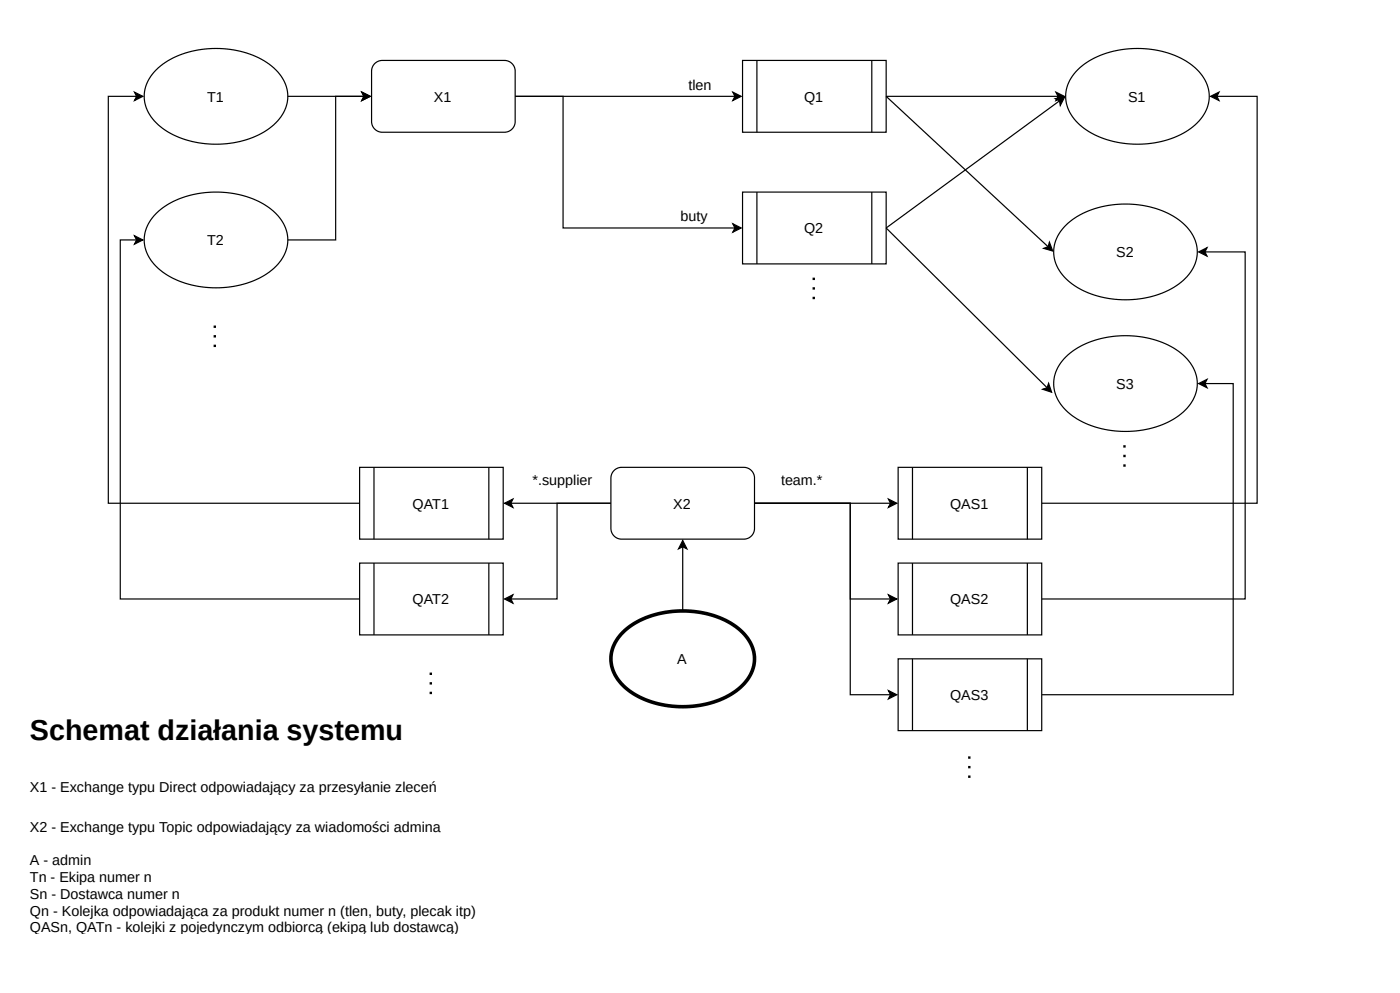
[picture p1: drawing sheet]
<svg xmlns="http://www.w3.org/2000/svg" width="297mm" height="211mm" viewBox="0 0 297 211" stroke-linecap="round" stroke-linejoin="round" font-family="sans-serif">
<path d="M33.2 14.8a19.3 19.3 0 0 1 16-4.3 14.9 14.9 0 0 1 10.8 6.3 7.6 7.6 0 0 1-2.4 10.1 20.8 20.8 0 0 1-19.3 2.4 11.3 11.3 0 0 1-7.5-7.4 7.7 7.7 0 0 1 2.4-7.1zM76.8 19.5l1.7 .9-1.7 .9 .4-.9zM77.2 20.4h-6v30.5h-10.1" fill="none" stroke="#000" stroke-width=".25"/>
<path d="M76.8 19.5l1.7 .9-1.7 .9 .4-.9z" fill="#000"/>
<path d="M33.2 45.3a19.3 19.3 0 0 1 16-4.3 14.9 14.9 0 0 1 10.8 6.2 7.6 7.6 0 0 1-2.4 10.1 20.8 20.8 0 0 1-19.3 2.4 11.3 11.3 0 0 1-7.5-7.3 7.7 7.7 0 0 1 2.4-7.1z" fill="#fff"/>
<path d="M33.2 45.3a19.3 19.3 0 0 1 16-4.3 14.9 14.9 0 0 1 10.8 6.2 7.6 7.6 0 0 1-2.4 10.1 20.8 20.8 0 0 1-19.3 2.4 11.3 11.3 0 0 1-7.5-7.3 7.7 7.7 0 0 1 2.4-7.1z" fill="none" stroke="#000" stroke-width=".25"/>
<path d="M45.3 73.1h.5v.5h-.5zM45.3 71.1h.5v.5h-.5zM45.3 69.1h.5v.5h-.5z" fill="#000"/>
<path d="M132.2 134.1a19.3 19.3 0 0 1 16-4.2 14.9 14.9 0 0 1 10.9 6.2 7.6 7.6 0 0 1-2.5 10.1 20.8 20.8 0 0 1-19.3 2.4 11.3 11.3 0 0 1-7.5-7.3 7.7 7.7 0 0 1 2.4-7.2z" fill="#fff"/>
<path d="M132.2 134.1a19.3 19.3 0 0 1 16-4.2 14.9 14.9 0 0 1 10.9 6.2 7.6 7.6 0 0 1-2.5 10.1 20.8 20.8 0 0 1-19.3 2.4 11.3 11.3 0 0 1-7.5-7.3 7.7 7.7 0 0 1 2.4-7.2z" fill="none" stroke="#000" stroke-width=".76" stroke-linecap="butt"/>
<path d="M107 106.8l1.8-.9-.4 .9 .4 .8zM108.4 106.8h21.2h-11.4v20.3h-9.8M160.1 106.8h20.3v20.3h8.5M160.1 106.8h20.3v40.6h8.5M160.1 106.8h28.8M188.5 105.9l1.8 .9-1.8 .8 .4-.8zM107 127.1l1.8-.9-.4 .9 .4 .9zM188.5 126.2l1.8 .9-1.8 .9 .4-.9zM188.5 146.5l1.8 .9-1.8 .9 .4-.9z" fill="none" stroke="#000" stroke-width=".25"/>
<path d="M107 106.8l1.8-.9-.4 .9 .4 .8zM188.5 105.9l1.8 .9-1.8 .8 .4-.8zM107 127.1l1.8-.9-.4 .9 .4 .9zM188.5 126.2l1.8 .9-1.8 .9 .4-.9zM188.5 146.5l1.8 .9-1.8 .9 .4-.9z" fill="#000"/>
<path d="M130.3 99.8l.7-.5 .9-.2h25.9a2.28 2.28 0 0 1 2.3 2.3v10.7a2.28 2.28 0 0 1-2.3 2.3h-25.9a2.28 2.28 0 0 1-2.3-2.3v-10.8l.2-.9z" fill="#fff"/>
<path d="M155.5 19.5l1.7 .9-1.7 .9 .4-.9zM155.9 20.4h-46.6h10.2v28h36.4M155.5 47.5l1.7 .9-1.7 .9 .4-.9zM130.3 99.8l.7-.5 .9-.2h25.9a2.28 2.28 0 0 1 2.3 2.3v10.7a2.28 2.28 0 0 1-2.3 2.3h-25.9a2.28 2.28 0 0 1-2.3-2.3v-10.8l.2-.9z" fill="none" stroke="#000" stroke-width=".25"/>
<path d="M155.5 19.5l1.7 .9-1.7 .9 .4-.9zM155.5 47.5l1.7 .9-1.7 .9 .4-.9z" fill="#000"/>
<path d="M79.5 13.5l.7-.5 .9-.2h25.9a2.28 2.28 0 0 1 2.3 2.3v10.7a2.28 2.28 0 0 1-2.3 2.3h-25.9a2.28 2.28 0 0 1-2.3-2.3v-10.8l.3-.9z" fill="#fff"/>
<path d="M76.8 19.5l1.7 .9-1.7 .9 .4-.9zM79.5 13.5l.7-.5 .9-.2h25.9a2.28 2.28 0 0 1 2.3 2.3v10.7a2.28 2.28 0 0 1-2.3 2.3h-25.9a2.28 2.28 0 0 1-2.3-2.3v-10.8l.3-.9zM61.1 20.4h16.1M144.8 114.7l.9 1.7-.9-.4-.9 .4zM144.8 116v13.6" fill="none" stroke="#000" stroke-width=".25"/>
<path d="M76.8 19.5l1.7 .9-1.7 .9 .4-.9zM144.8 114.7l.9 1.7-.9-.4-.9 .4z" fill="#000"/>
<path d="M228.6 14.8a19.3 19.3 0 0 1 16-4.3 14.9 14.9 0 0 1 10.9 6.3 7.6 7.6 0 0 1-2.4 10.1 20.8 20.8 0 0 1-19.3 2.4 11.3 11.3 0 0 1-7.6-7.4 7.7 7.7 0 0 1 2.4-7.1z" fill="#fff"/>
<path d="M228.6 14.8a19.3 19.3 0 0 1 16-4.3 14.9 14.9 0 0 1 10.9 6.3 7.6 7.6 0 0 1-2.4 10.1 20.8 20.8 0 0 1-19.3 2.4 11.3 11.3 0 0 1-7.6-7.4 7.7 7.7 0 0 1 2.4-7.1z" fill="none" stroke="#000" stroke-width=".25"/>
<path d="M226.1 75.7a19.3 19.3 0 0 1 16-4.2 14.9 14.9 0 0 1 10.9 6.2 7.6 7.6 0 0 1-2.5 10.1 20.8 20.8 0 0 1-19.2 2.4 11.3 11.3 0 0 1-7.6-7.3 7.7 7.7 0 0 1 2.4-7.2z" fill="#fff"/>
<path d="M226.1 75.7a19.3 19.3 0 0 1 16-4.2 14.9 14.9 0 0 1 10.9 6.2 7.6 7.6 0 0 1-2.5 10.1 20.8 20.8 0 0 1-19.2 2.4 11.3 11.3 0 0 1-7.6-7.3 7.7 7.7 0 0 1 2.4-7.2z" fill="none" stroke="#000" stroke-width=".25"/>
<path d="M226.1 47.8a19.3 19.3 0 0 1 16-4.3 14.9 14.9 0 0 1 10.9 6.3 7.6 7.6 0 0 1-2.5 10.1 20.8 20.8 0 0 1-19.2 2.4 11.3 11.3 0 0 1-7.6-7.4 7.7 7.7 0 0 1 2.4-7.1z" fill="#fff"/>
<path d="M226.1 47.8a19.3 19.3 0 0 1 16-4.3 14.9 14.9 0 0 1 10.9 6.3 7.6 7.6 0 0 1-2.5 10.1 20.8 20.8 0 0 1-19.2 2.4 11.3 11.3 0 0 1-7.6-7.4 7.7 7.7 0 0 1 2.4-7.1z" fill="none" stroke="#000" stroke-width=".25"/>
<path d="M157.5 12.8h30.5v15.3h-30.5z" fill="#fff"/>
<path d="M157.5 12.8h30.5v15.3h-30.5zM160.6 12.8v15.3M185 12.8v15.3M254.3 53.4l1.8-.8-.5 .8 .5 .9zM255.6 53.4h8.6v73.7h-43.2" fill="none" stroke="#000" stroke-width=".25"/>
<path d="M254.3 53.4l1.8-.8-.5 .8 .5 .9z" fill="#000"/>
<path d="M190.5 119.5h30.5v15.2h-30.5z" fill="#fff"/>
<path d="M190.5 119.5h30.5v15.2h-30.5zM193.6 119.5v15.2M218 119.5v15.2" fill="none" stroke="#000" stroke-width=".25"/>
<path d="M157.5 40.7h30.5v15.3h-30.5z" fill="#fff"/>
<path d="M224 19.5l1.8 .9-1.8 .9 .5-.9zM223.9 20.9l2-.3-1 1.8-.1-1zM224.5 20.4h-36.5l34.4 31.9M224.8 21.4l-36.8 27 34.1 33.9M157.5 40.7h30.5v15.3h-30.5zM160.6 40.7v15.3M185 40.7v15.3M222.6 51.4l.7 1.8-1.9-.5 1-.4zM222.5 81.3l.6 1.9-1.9-.6 .9-.3zM254.3 81.4l1.8-.9-.5 .9 .5 .9zM255.6 81.4h6v66h-40.6" fill="none" stroke="#000" stroke-width=".25"/>
<path d="M224 19.5l1.8 .9-1.8 .9 .5-.9zM223.9 20.9l2-.3-1 1.8-.1-1zM222.6 51.4l.7 1.8-1.9-.5 1-.4zM222.5 81.3l.6 1.9-1.9-.6 .9-.3zM254.3 81.4l1.8-.9-.5 .9 .5 .9z" fill="#000"/>
<path d="M190.5 139.8h30.5v15.2h-30.5z" fill="#fff"/>
<path d="M256.8 20.4l1.8-.9-.4 .9 .4 .9zM258.2 20.4h8.5v86.4h-45.7M190.5 139.8h30.5v15.2h-30.5zM193.6 139.8v15.2M218 139.8v15.2" fill="none" stroke="#000" stroke-width=".25"/>
<path d="M256.8 20.4l1.8-.9-.4 .9 .4 .9z" fill="#000"/>
<path d="M190.5 99.1h30.5v15.3h-30.5z" fill="#fff"/>
<path d="M28.5 19.5l1.8 .9-1.8 .9 .5-.9zM29 20.4h-6v86.4h53.3M190.5 99.1h30.5v15.3h-30.5zM193.6 99.1v15.3M218 99.1v15.3" fill="none" stroke="#000" stroke-width=".25"/>
<path d="M28.5 19.5l1.8 .9-1.8 .9 .5-.9z" fill="#000"/>
<path d="M76.3 99.1h30.5v15.3h-30.5z" fill="#fff"/>
<path d="M28.5 50l1.8 .9-1.8 .9 .5-.9zM29 50.9h-3.5v76.2h50.8M76.3 99.1h30.5v15.3h-30.5zM79.3 99.1v15.3M103.7 99.1v15.3" fill="none" stroke="#000" stroke-width=".25"/>
<path d="M28.5 50l1.8 .9-1.8 .9 .5-.9z" fill="#000"/>
<path d="M76.3 119.5h30.5v15.2h-30.5z" fill="#fff"/>
<path d="M76.3 119.5h30.5v15.2h-30.5zM79.3 119.5v15.2M103.7 119.5v15.2" fill="none" stroke="#000" stroke-width=".25"/>
<g fill="#000">
<path d="M172.4 63h.5v.5h-.5zM172.4 60.9h.5v.5h-.5zM172.4 58.9h.5v.5h-.5z"/>
<path d="M238.3 98.5h.5v.5h-.5zM238.3 96.5h.5v.5h-.5zM238.3 94.4h.5v.6h-.5z"/>
<path d="M91.1 146.7h.6v.6h-.6zM91.1 144.7h.6v.5h-.6zM91.1 142.7h.6v.5h-.6z"/>
<path d="M205.4 164.5h.5v.5h-.5zM205.4 162.5h.5v.5h-.5zM205.4 160.5h.5v.5h-.5z"/>
</g>
<text font-size="6.1" x="6.3" y="156.9">Schemat działania systemu</text>
<g font-size="3">
<text x="43.9" y="21.6">T1</text>
<text x="92.1" y="21.6">X1</text>
<text x="146.1" y="19">tlen</text>
<text x="170.6" y="21.6">Q1</text>
<text x="239.3" y="21.6">S1</text>
<text x="144.4" y="47">buty</text>
<text x="43.9" y="52">T2</text>
<text x="170.6" y="49.5">Q2</text>
<text x="236.8" y="54.6">S2</text>
<text x="236.8" y="82.5">S3</text>
<text x="87.5" y="107.9">QAT1</text>
<text x="113" y="102.8">*.supplier</text>
<text x="142.8" y="107.9">X2</text>
<text x="165.7" y="102.8">team.*</text>
<text x="201.6" y="107.9">QAS1</text>
<text x="87.5" y="128.2">QAT2</text>
<text x="201.6" y="128.2">QAS2</text>
<text x="143.7" y="140.9">A</text>
<text x="201.6" y="148.5">QAS3</text>
<text x="6.3" y="168.1">X1 - Exchange typu Direct odpowiadający za przesyłanie zleceń</text>
<text x="6.3" y="176.4">X2 - Exchange typu Topic odpowiadający za wiadomości admina</text>
<text x="6.3" y="183.6">A - admin</text>
<text x="6.3" y="187.1">Tn - Ekipa numer n</text>
<text x="6.3" y="190.7">Sn - Dostawca numer n</text>
<text x="6.3" y="194.2">Qn - Kolejka odpowiadająca za produkt numer n (tlen, buty, plecak itp)</text>
<text x="6.3" y="197.8">QASn, QATn - kolejki z pojedynczym odbiorcą (ekipą lub dostawcą)</text>
</g>
</svg>
